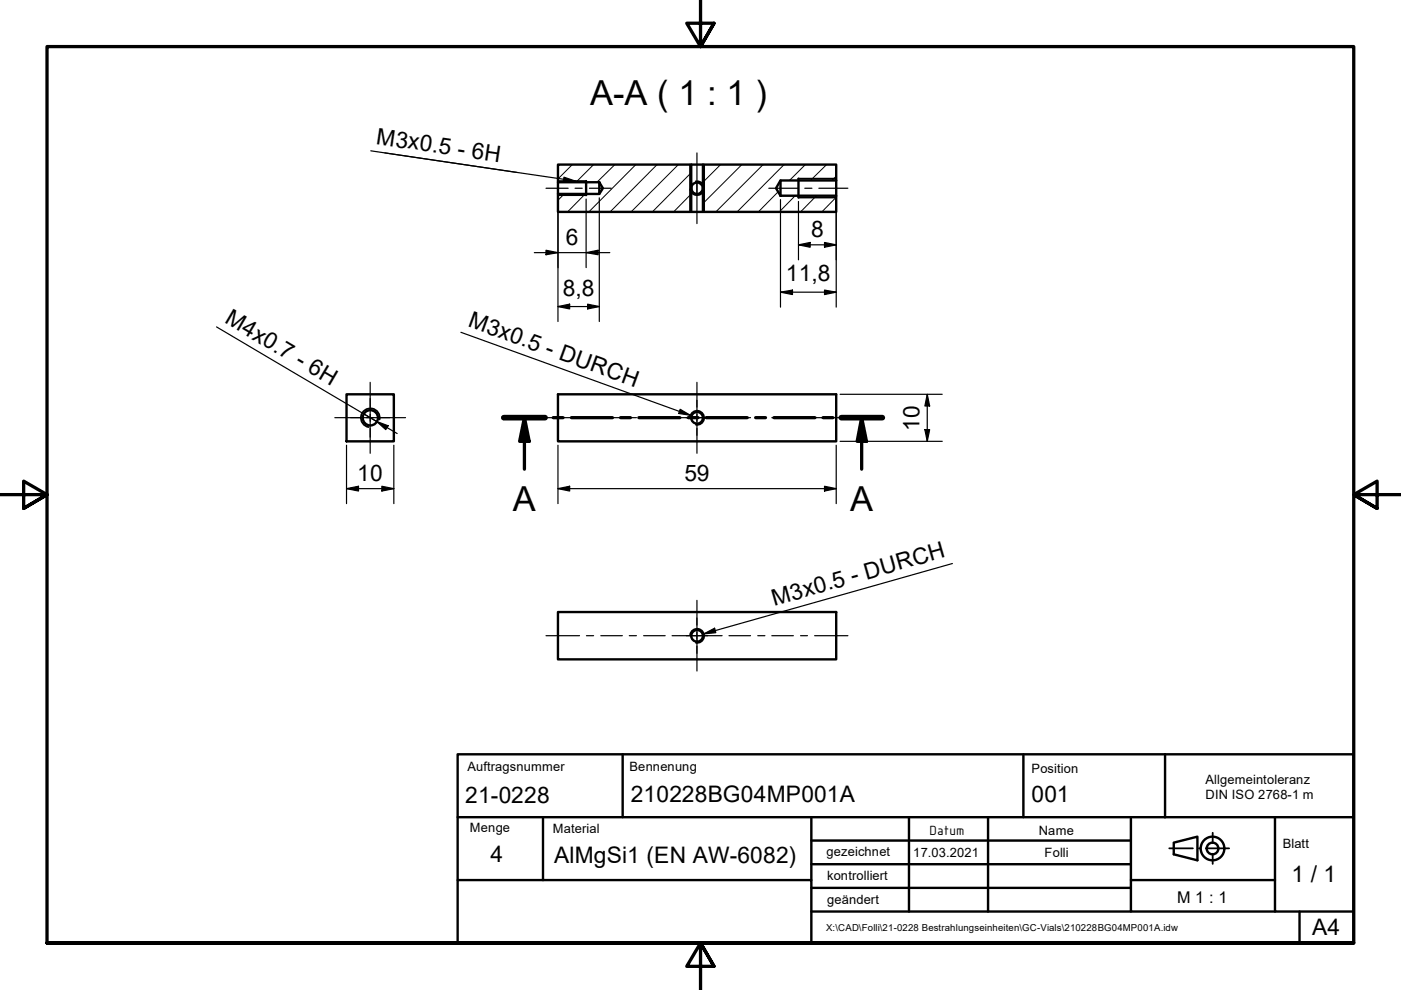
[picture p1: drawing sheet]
<svg xmlns="http://www.w3.org/2000/svg" width="297mm" height="210mm" viewBox="0 0 297 210" stroke-linecap="round" stroke-linejoin="round" font-family="sans-serif">
<!-- layer: Schraffur (ISO) -->
<g fill="none" stroke="#000" stroke-width=".21">
<path d="M121.3 34.9l-3 3M125.9 34.9l-3.8 3.7M130.4 34.9l-3.8 3.7M134.8 34.9l-10 10M139.3 34.9l-10 10M143.8 34.9l-10 10M146.6 36.6l-8.3 8.3M152.8 34.9l-3.8 3.7M157.3 34.9l-8.3 8.3M161.8 34.9l-10 10M166.2 34.9l-9.9 10M170.8 34.9l-3.4 3.4"/>
<path d="M175.3 34.9l-3.5 3.4M177.3 37.4l-1 .9M119.6 41.1l-1.3 1.4M124.1 41.1l-3.8 3.8M146.6 41.1l-3.8 3.8M165 40.7l-4.2 4.2M168.6 41.5l-3.4 3.4M173.1 41.5l-3.4 3.4M177.3 41.8l-3.1 3.1"/>
</g>
<!-- layer: Sichtbar (ISO) -->
<g fill="none" stroke="#000" stroke-width=".51">
<path d="M118.3 34.9h28.3v10h-28.3v-3.8h8.8l.7-1.2-.7-1.3h-8.8zM118.3 38.6v2.5M124.3 38.4v3M127.1 38.6v2.5M146.6 34.9h2.4M149 34.9h28.3v3.4h-11.8l-1 1.6 1 1.6h11.8v3.4h-28.3zM165.5 38.3v3.2M169.3 37.9v4M177.3 38.3v3.2M146.6 44.9h2.4M73.5 83.6h10v10h-10zM118.3 83.6h59v10h-59z"/>
<path d="M118.3 129.8h59v10h-59z"/>
<circle cx="147.8" cy="39.9" r="1.24"/>
<circle cx="78.5" cy="88.6" r="1.62"/>
<circle cx="147.8" cy="88.6" r="1.24"/>
<circle cx="147.8" cy="134.8" r="1.24"/>
</g>
<!-- layer: Sichtbar schmal (ISO) -->
<path d="M118.3 38.4h6M146.3 34.9v10M147.5 38.5a1.6 1.6 0 0 1 1.5 .5M149 39a1.49 1.49 0 0 1 0 1.7M149.3 34.9v10M169.3 37.9h8M118.3 41.4h6M146.3 40.1a1.49 1.49 0 0 0 1.2 1.3 1.49 1.49 0 0 0 1.5-.7M169.3 41.9h8M80.5 88.9a2 2 0 0 0-1.6-2.3 2 2 0 0 0-2.4 1.6 2 2 0 0 0 1.7 2.4M146.3 88.3a1.49 1.49 0 0 1 1.8-1.2 1.49 1.49 0 0 1 1.2 1.7 1.49 1.49 0 0 1-1.8 1.3M146.3 134.6a1.49 1.49 0 0 1 1.8-1.3 1.49 1.49 0 0 1 1.2 1.8 1.49 1.49 0 0 1-1.8 1.2" fill="none" stroke="#000" stroke-width=".38"/>
<!-- layer: Schnittlinie (ISO) -->
<g fill="none" stroke="#000" stroke-width=".7">
<path d="M106.8 88.6h8.8M111.2 88.6l1 5h-2zM111.2 88.6v10.9M117.3 88.6h2.1M121.2 88.6h8.7M131.6 88.6h2.1M135.4 88.6h8.7M145.9 88.6h2.1M149.7 88.6h8.7M160.2 88.6h2.1M164.1 88.6h8.7M174.5 88.6h2.1"/>
<path d="M178.4 88.6h8.7M182.7 88.6l1 5h-2zM182.7 88.6v10.9"/>
</g>
<path d="M106.8 88.6h8.8M178.4 88.6h8.7" fill="none" stroke="#000" stroke-width="1.2"/>
<g fill="#000">
<path d="M111.2 88.6l1 5h-2z" fill-rule="evenodd"/>
<path d="M182.7 88.6l1 5h-2z" fill-rule="evenodd"/>
</g>
<!-- layer: Rahmen (ISO) -->
<path d="M148.5 -.1v10l-2.9-5h5.8l-2.9 5 2.9-5M0 104.9h10l-5-2.9v5.8l5-2.9-5 2.9M297 104.9h-10l5-2.9v5.8l-5-2.9 5 2.9M10 199.9v-190h277v190h-277h277M151.4 204.9l-2.9-5 2.9 5h-5.8l2.9-5v10" fill="none" stroke="#000" stroke-width=".7"/>
<!-- layer: Titel (ISO) -->
<path d="M247.9 179.9h5M254.2 179.9h.2M255.7 179.9h4.9M257.1 176.6v2.2M257.1 181v2.2" fill="none" stroke="#000" stroke-width=".38"/>
<g fill="none" stroke="#000" stroke-width=".51">
<path d="M97 159.9h190v40h-190zM132 159.9v13.4M217 159.9v13.4h30M247 159.9v13.4M97 173.3h120M115.1 173.3v13.3M172 178.2h67.8M172 173.3v13.3M192.7 173.3v20M209.5 173.3v20M239.8 173.3v13.3M247 173.3h40"/>
<path d="M248.9 178.7l5-1.3v5l-5-1.3zM270.3 173.3v13.3M97 186.6h75v13.3M172 193.3h67.8M172 188.2h67.8M172 183.2h67.8M270.3 186.6v6.7h16.7M270.3 186.6h-30.5v6.7h30.5M275.5 193.3v6.6"/>
<circle cx="257.1" cy="179.9" r="2.51"/>
<circle cx="257.1" cy="179.9" r="1.24"/>
</g>
<!-- layer: Mittelpunktmarkierung (ISO) -->
<path d="M74.4 88.6h8.2M78.5 84.5v8.2M144.1 88.6h7.4M147.8 84.9v7.4M144.1 134.8h7.4M147.8 131v7.5" fill="none" stroke="#000" stroke-width=".25"/>
<!-- layer: Mittellinie (ISO) -->
<g fill="none" stroke="#000" stroke-width=".25">
<path d="M115.8 39.9h4.7M121.9 39.9h1.5M125 39.9h4.6M147.8 32.4v8.6M147.8 38.8v8.6M163 39.9h6.2M170.6 39.9h1.5M173.6 39.9h6.2M71 88.6h5.3M77.7 88.6h1.5M78.5 81.1v5.2M78.5 87.9v1.4"/>
<path d="M78.5 90.8v5.3M80.8 88.6h5.2M115.8 88.6h7.1M124.3 88.6h1.6M127.4 88.6h4.6M133.4 88.6h1.5M136.5 88.6h4.5M142.5 88.6h1.5M145.5 88.6h4.6M147.8 81.1v5.2M147.8 87.9v1.4M147.8 90.8v5.3"/>
<path d="M151.6 88.6h1.5M154.6 88.6h4.5M160.7 88.6h1.5M163.6 88.6h4.6M169.7 88.6h1.5M172.7 88.6h7.1M115.8 134.8h7.1M124.3 134.8h1.6M127.4 134.8h4.6M133.4 134.8h1.5M136.5 134.8h4.5M142.5 134.8h1.5"/>
<path d="M145.5 134.8h4.6M147.8 127.3v5.3M147.8 134v1.5M147.8 137v5.3M151.6 134.8h1.5M154.6 134.8h4.5M160.7 134.8h1.5M163.6 134.8h4.6M169.7 134.8h1.5M172.7 134.8h7.1"/>
</g>
<g fill="none" stroke="#000" stroke-width=".25">
<path d="M113.3 53.6h16M115.8 53.1l2.5 .5-2.5 .4zM118.3 41.9v26.3M124.3 53.6l2.5-.5v.9zM124.3 42.2v14.5M127.1 41.9v26.3M165.5 42.3v22.8M169.3 51.9l2.5-.5v1zM169.3 51.9h8M169.3 42.7v12.4M174.8 51.4l2.5 .5-2.5 .5zM177.3 42.3v22.8"/>
<path d="M118.3 65l2.5-.5v1zM118.3 65h8.8M124.6 64.5l2.5 .5-2.5 .5zM165.5 61.9l2.5-.4v1zM165.5 61.9h11.8M174.8 61.5l2.5 .4-2.5 .6zM73.5 94.4v12.4M83.5 94.4v12.4M118.3 94.4v12.4M177.3 94.4v12.4M178.1 93.6h21.7M178.1 83.6h21.7"/>
<path d="M196.1 91.1h1l-.5 2.5zM196.6 83.6l.5 2.5h-1zM196.6 83.6v10M73.5 103.6l2.5-.5v1zM73.5 103.6h10M81 103.1l2.5 .5-2.5 .5zM118.3 103.6l2.5-.5v1zM118.3 103.6h59M174.8 103.1l2.5 .5-2.5 .5z"/>
</g>
<g fill="#000">
<path d="M115.8 53.1l2.5 .5-2.5 .4z" fill-rule="evenodd"/>
<path d="M124.3 53.6l2.5-.5v.9z" fill-rule="evenodd"/>
<path d="M169.3 51.9l2.5-.5v1z" fill-rule="evenodd"/>
<path d="M174.8 51.4l2.5 .5-2.5 .5z" fill-rule="evenodd"/>
<path d="M118.3 65l2.5-.5v1z" fill-rule="evenodd"/>
<path d="M124.6 64.5l2.5 .5-2.5 .5z" fill-rule="evenodd"/>
<path d="M165.5 61.9l2.5-.4v1z" fill-rule="evenodd"/>
<path d="M174.8 61.5l2.5 .4-2.5 .6z" fill-rule="evenodd"/>
<path d="M196.1 91.1h1l-.5 2.5z" fill-rule="evenodd"/>
<path d="M196.6 83.6l.5 2.5h-1z" fill-rule="evenodd"/>
<path d="M73.5 103.6l2.5-.5v1z" fill-rule="evenodd"/>
<path d="M81 103.1l2.5 .5-2.5 .5z" fill-rule="evenodd"/>
<path d="M118.3 103.6l2.5-.5v1z" fill-rule="evenodd"/>
<path d="M174.8 103.1l2.5 .5-2.5 .5z" fill-rule="evenodd"/>
</g>
<!-- layer: Symbol (ISO) -->
<path d="M78.6 32l30.9 4.5M81.6 32.4l40.4 6M119.6 37.6l2.4 .8-2.6 .1zM45.9 69.3l34 20.1M97.7 70.5l48.7 17.5M77.1 87.7l7.1 4.2M79.9 89.4l2.4 .9-.5 .8zM144.2 86.8l2.2 1.2-2.5-.3zM201.9 119.5l-52.7 14.9M149.2 134.4l2.3-1.2 .3 .9z" fill="none" stroke="#000" stroke-width=".25"/>
<g fill="#000">
<path d="M119.6 37.6l2.4 .8-2.6 .1z" fill-rule="evenodd"/>
<path d="M79.9 89.4l2.4 .9-.5 .8z" fill-rule="evenodd"/>
<path d="M144.2 86.8l2.2 1.2-2.5-.3z" fill-rule="evenodd"/>
<path d="M149.2 134.4l2.3-1.2 .3 .9z" fill-rule="evenodd"/>
</g>
<g font-size="7.3">
<text x="125.1" y="22.2">A-A ( 1 : 1 )</text>
<text x="108.7" y="108.2">A</text>
<text x="180.3" y="108.2">A</text>
</g>
<g font-size="4.8">
<text x="79.6" y="30.5" transform="rotate(8 79.6 30.5)">M3x0.5 - 6H</text>
<text x="120" y="51.9">6</text>
<text x="172" y="50.3">8</text>
<text x="166.6" y="59.7">11,8</text>
<text x="119.3" y="62.7">8,8</text>
<text x="47.4" y="68.3" transform="rotate(31 47.4 68.3)">M4x0.7 - 6H</text>
<text x="99.1" y="69.1" transform="rotate(20 99.1 69.1)">M3x0.5 - DURCH</text>
<text x="194.9" y="91.3" transform="rotate(-90 194.9 91.3)">10</text>
<text x="75.8" y="102">10</text>
<text x="145.1" y="102">59</text>
<text x="164.1" y="128.4" transform="rotate(-16 164.1 128.4)">M3x0.5 - DURCH</text>
<text x="98.6" y="170.2">21-0228</text>
<text x="133.7" y="170">210228BG04MP001A</text>
<text x="218.7" y="170">001</text>
<text x="104" y="182.7">4</text>
<text x="117.5" y="182.9">AlMgSi1 (EN AW-6082)</text>
<text x="273.8" y="187">1 / 1</text>
<text x="278.2" y="198.2">A4</text>
</g>
<text font-size="3.4" x="249.6" y="191.4">M 1 : 1</text>
<text font-size="3" x="197.1" y="176.9">Datum</text>
<g font-size="2.7">
<text x="99.1" y="163.5">Auftragsnummer</text>
<text x="133.5" y="163.4">Bennenung</text>
<text x="218.7" y="163.8">Position</text>
<text x="255.6" y="166.3">Allgemeintoleranz</text>
<text x="255.6" y="169.5">DIN ISO 2768-1 m</text>
<text x="99.6" y="176.5">Menge</text>
<text x="117.2" y="176.6">Material</text>
<text x="220.3" y="177">Name</text>
<text x="272" y="179.8">Blatt</text>
<text x="175.3" y="181.5">gezeichnet</text>
<text x="193.6" y="181.6">17.03.2021</text>
<text x="221.5" y="181.7">Folli</text>
<text x="175.4" y="186.5">kontrolliert</text>
<text x="175.4" y="191.6">geändert</text>
</g>
<text font-size="2" x="175.1" y="197.3">X:\CAD\Folli\21-0228 Bestrahlungseinheiten\GC-Vials\210228BG04MP001A.idw</text>
</svg>
